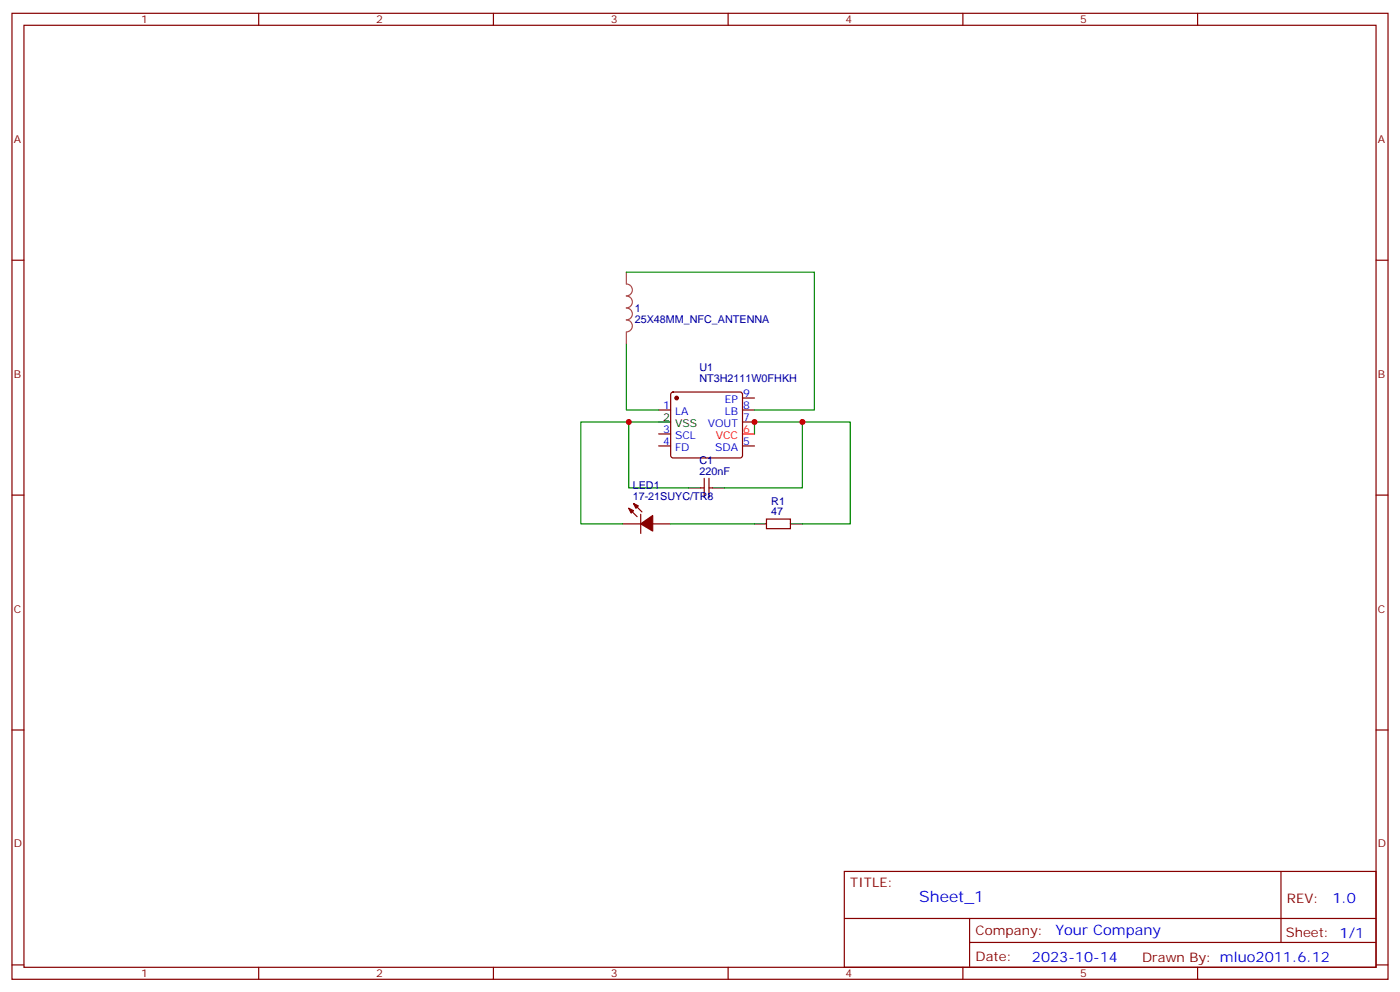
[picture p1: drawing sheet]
<svg xmlns="http://www.w3.org/2000/svg" width="412mm" height="292mm" viewBox="0 0 412 292" stroke-linecap="round" stroke-linejoin="round" font-family="sans-serif">
<g fill="none" stroke="#870000" stroke-width=".35">
<path d="M3.5 3.9h405.4v284.4h-405.4zM7.1 7.4h398.2v277.3h-398.2zM76.2 3.9v3.5M145.3 3.9v3.5M214.5 3.9v3.5M283.6 3.9v3.5M352.8 3.9v3.5M3.5 76.6h3.6M405.3 76.6h3.6M197.8 115.6l.5-.2h19.7l.5 .2 .2 .5v18l-.2 .5-.5 .2h-19.7l-.5-.2-.2-.5v-18zM218.7 117.2h3.5M194 120.7h3.6"/>
<path d="M194 131.3h3.6M194 127.7h3.6M218.7 120.7h3.5M218.7 124.2h3.5M218.7 131.3h3.5M3.5 145.7h3.6M183.4 154.2h5.3M185.2 149.6l2.5 2.5M186.6 148.2l2.5 2.5M188.7 151.4v5.6M192.3 154.2h5.3M206.4 143.6h1"/>
<path d="M207.4 140.8v5.6M208.8 140.8v5.6M208.8 143.6h1.1M225.8 152.8h7v2.8h-7zM405.3 145.7h3.6M3.5 214.9h3.6M405.3 214.9h3.6M248.7 256.5h156.6v28.2h-156.6zM377.3 256.5v20.9M248.7 270.4h156.5M285.6 277.4h119.6M285.6 270.4v14.1"/>
<path d="M3.5 284h3.6M76.2 284.7v3.6M145.3 284.7v3.6M214.5 284.7v3.6M283.6 284.7v3.6M352.8 284.7v3.6M405.3 284h3.6"/>
</g>
<path d="M218.7 127.7h3.5" fill="none" stroke="#f00" stroke-width=".35"/>
<path d="M194 124.2h3.6M202.8 143.6h3.6M209.9 143.6h3.5M222.2 154.2h3.6M232.8 154.2h3.6" fill="none" stroke="#000" stroke-width=".35"/>
<g fill="#870000" stroke="#870000" stroke-width=".35">
<path d="M185.2 149.6l1.4 .7-.7 .7z"/>
<path d="M186.6 148.2l1.4 .7-.7 .7z"/>
<path d="M188.7 154.2l3.6-2.5v4.6z"/>
<circle cx="199.3" cy="117.2" r=".53"/>
</g>
<path d="M184.5 80.1v3.5a1.76 1.76 0 0 1 1.8 1.8 1.76 1.76 0 0 1-1.8 1.7 1.76 1.76 0 0 1 1.8 1.8 1.76 1.76 0 0 1-1.8 1.7 1.76 1.76 0 0 1 1.8 1.8 1.76 1.76 0 0 1-1.8 1.8 1.76 1.76 0 0 1 1.8 1.7 1.76 1.76 0 0 1-1.8 1.8M184.5 97.8v3.5" fill="none" stroke="#a64a4a" stroke-width=".35"/>
<path d="M184.5 80.1h55.4v40.6h-17.7M184.5 101.3v19.4h9.5M185.2 124.2h-14.1v30h12.3M194 124.2h-8.8v19.4h17.6M222.2 127.7v-3.5h14.2v19.4h-23M236.4 124.2h14.1v30h-14.1M197.6 154.2h24.6" fill="none" stroke="#008700" stroke-width=".35"/>
<g fill="#c00">
<circle cx="185.2" cy="124.2" r=".88"/>
<circle cx="236.4" cy="124.2" r=".88"/>
<circle cx="222.3" cy="124.2" r=".88"/>
</g>
<text font-size="4.6" fill="#00f" x="270.8" y="265.5">Sheet_1</text>
<g font-size="4.2" fill="#00f">
<text x="392.5" y="265.8">1.0</text>
<text x="310.9" y="275.3">Your Company</text>
<text x="304" y="283.1">2023-10-14</text>
</g>
<g font-size="3.9" fill="#800">
<text x="250.5" y="261.1">TITLE:</text>
<text x="379.1" y="265.8">REV:</text>
<text x="287.4" y="275.3">Company:</text>
<text x="378.7" y="275.9">Sheet: 1/1</text>
<text x="287.4" y="283">Date:</text>
<text x="336.4" y="283.1">Drawn By: mluo2011.6.12</text>
</g>
<g font-size="3.2" fill="#800">
<text x="41.6" y="6.9">1</text>
<text x="110.8" y="6.9">2</text>
<text x="179.9" y="6.9">3</text>
<text x="249.1" y="6.9">4</text>
<text x="318.2" y="6.9">5</text>
<text x="4.1" y="42">A</text>
<text x="405.9" y="42">A</text>
<text x="4.1" y="111.2">B</text>
<text x="405.9" y="111.2">B</text>
<text x="4.1" y="180.3">C</text>
<text x="405.9" y="180.3">C</text>
<text x="4.1" y="249.4">D</text>
<text x="405.9" y="249.4">D</text>
<text x="41.6" y="287.7">1</text>
<text x="110.8" y="287.7">2</text>
<text x="179.9" y="287.7">3</text>
<text x="249.1" y="287.7">4</text>
<text x="318.2" y="287.7">5</text>
</g>
<g font-size="3.2" fill="#000080">
<text x="187" y="95">25X48MM_NFC_ANTENNA</text>
<text x="187" y="91.8">1</text>
<text x="206" y="112.4">NT3H2111W0FHKH</text>
<text x="206" y="109.1">U1</text>
<text x="206" y="136.6">C1</text>
<text x="186.4" y="144">LED1</text>
<text x="206" y="139.7">220nF</text>
<text x="186.4" y="147.1">17-21SUYC/TR8</text>
<text x="227.2" y="148.6">R1</text>
<text x="227.2" y="151.7">47</text>
</g>
<g font-size="3.2" fill="#00f">
<text x="213.5" y="118.6">EP</text>
<text x="218.9" y="116.8">9</text>
<text x="195.4" y="120.3">1</text>
<text x="198.9" y="122.1">LA</text>
<text x="208.5" y="125.6">VOUT</text>
<text x="213.5" y="122.1">LB</text>
<text x="218.9" y="120.3">8</text>
<text x="218.9" y="123.9">7</text>
<text x="195.4" y="130.9">4</text>
<text x="195.4" y="127.4">3</text>
<text x="198.9" y="129.2">SCL</text>
<text x="218.9" y="130.9">5</text>
<text x="198.9" y="132.7">FD</text>
<text x="210.6" y="132.7">SDA</text>
</g>
<g font-size="3.2">
<text x="195.4" y="123.9">2</text>
<text x="198.9" y="125.6">VSS</text>
</g>
<g font-size="3.2" fill="#f00">
<text x="210.8" y="129.2">VCC</text>
<text x="218.9" y="127.4">6</text>
</g>
</svg>
